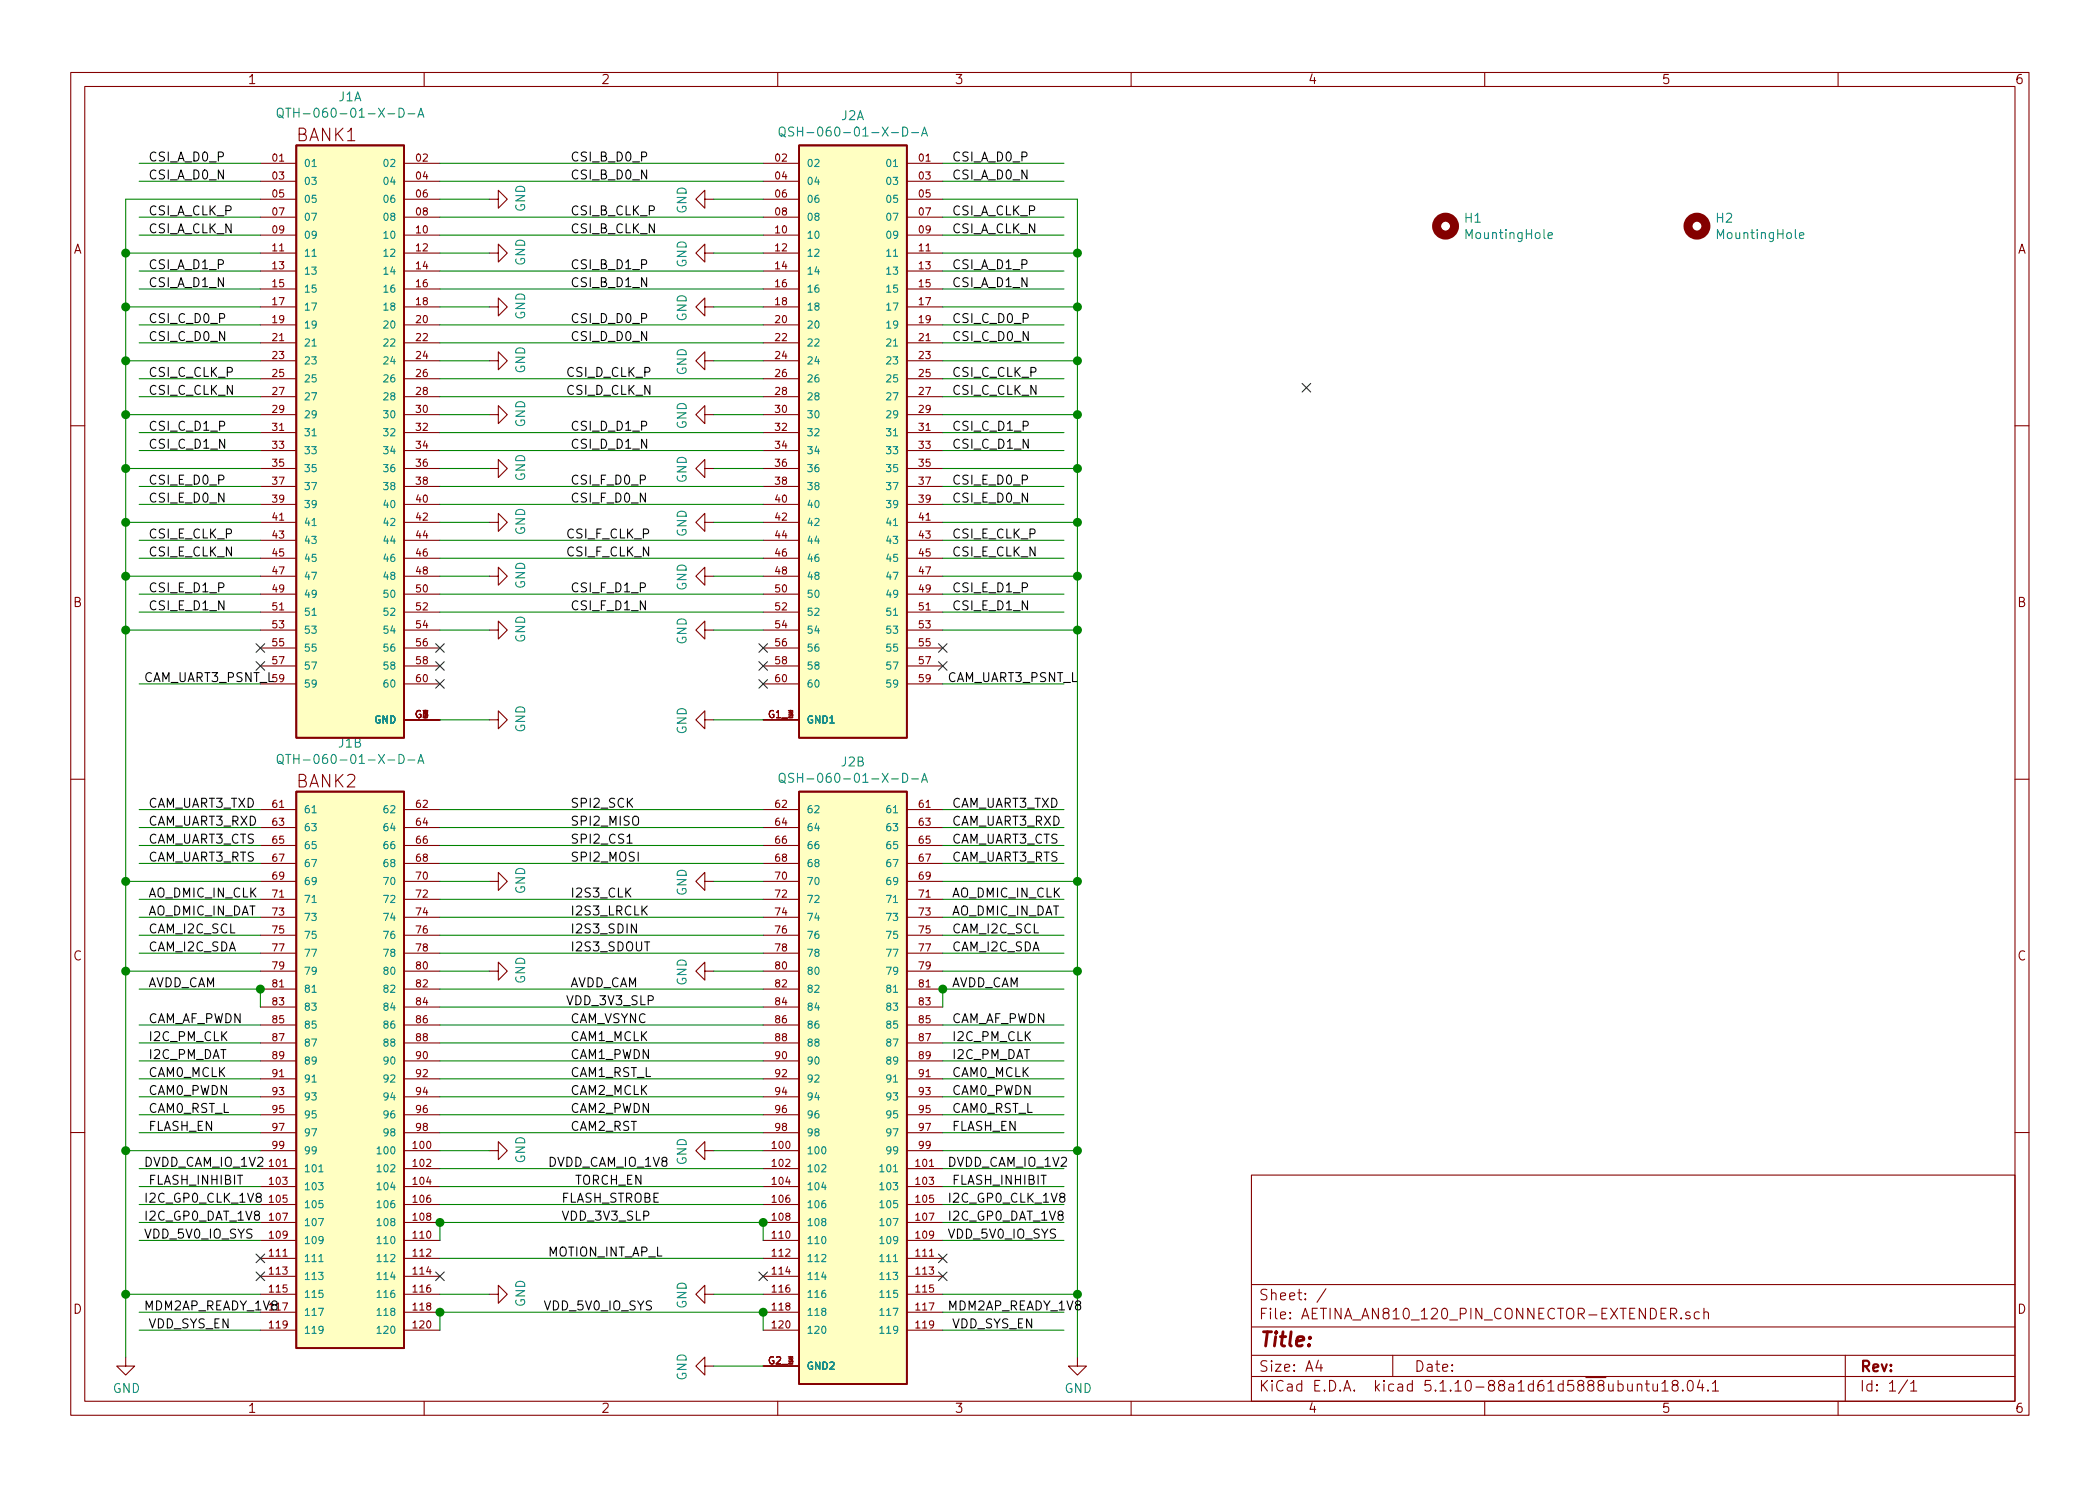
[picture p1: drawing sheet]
EESchema Schematic File Version 4
EELAYER 30 0
EELAYER END
$Descr A4 11693 8268
encoding utf-8
Sheet 1 1
Title ""
Date ""
Rev ""
Comp ""
Comment1 ""
Comment2 ""
Comment3 ""
Comment4 ""
$EndDescr
$Comp
L Mechanical:MountingHole H1
U 1 1
P 8050 1250
F 0 "H1" H 8150 1296 50  0000 L CNN
F 1 "MountingHole" H 8150 1205 50  0000 L CNN
F 2 "MountingHole:MountingHole_3.2mm_M3" H 8050 1250 50  0001 C CNN
F 3 "~" H 8050 1250 50  0001 C CNN
	1    8050 1250
	1    0    0    -1  
$EndComp
$Comp
L Mechanical:MountingHole H2
U 1 1
P 9450 1250
F 0 "H2" H 9550 1296 50  0000 L CNN
F 1 "MountingHole" H 9550 1205 50  0000 L CNN
F 2 "MountingHole:MountingHole_3.2mm_M3" H 9450 1250 50  0001 C CNN
F 3 "~" H 9450 1250 50  0001 C CNN
	1    9450 1250
	1    0    0    -1  
$EndComp
Wire Wire Line
	700  1100 1450 1100
Wire Wire Line
	700  1400 1450 1400
Wire Wire Line
	700  1700 1450 1700
Wire Wire Line
	700  2000 1450 2000
Wire Wire Line
	700  2300 1450 2300
Wire Wire Line
	700  2600 1450 2600
Wire Wire Line
	700  2900 1450 2900
Wire Wire Line
	700  3200 1450 3200
Wire Wire Line
	700  3500 1450 3500
$Comp
L QSH-060-01-X-D-A:QSH-060-01-X-D-A J2
U 2 1
P 4750 6000
F 0 "J2" H 4750 7767 50  0000 C CNN
F 1 "QSH-060-01-X-D-A" H 4750 7676 50  0000 C CNN
F 2 "SAMTEC_QSH-060-01-X-D-A" H 4750 6000 50  0001 L BNN
F 3 "" H 4750 6000 50  0001 L BNN
F 4 "M" H 4750 6000 50  0001 L BNN "PARTREV"
F 5 "3.327 mm" H 4750 6000 50  0001 L BNN "MAXIMUM_PACKAGE_HEIGHT"
F 6 "Samtec" H 4750 6000 50  0001 L BNN "MANUFACTURER"
F 7 "Manufacturer Recommendations" H 4750 6000 50  0001 L BNN "STANDARD"
	2    4750 6000
	-1   0    0    -1  
$EndComp
Wire Wire Line
	700  7200 1450 7200
Wire Wire Line
	5250 1100 6000 1100
Wire Wire Line
	5250 1400 6000 1400
Wire Wire Line
	5250 1700 6000 1700
Wire Wire Line
	5250 2000 6000 2000
Wire Wire Line
	5250 2300 6000 2300
Wire Wire Line
	5250 2600 6000 2600
Wire Wire Line
	5250 2900 6000 2900
Wire Wire Line
	5250 3200 6000 3200
Wire Wire Line
	5250 3500 6000 3500
$Comp
L power:GND #PWR0101
U 1 1
P 700 7550
F 0 "#PWR0101" H 700 7300 50  0001 C CNN
F 1 "GND" H 705 7377 50  0000 C CNN
F 2 "" H 700 7550 50  0001 C CNN
F 3 "" H 700 7550 50  0001 C CNN
	1    700  7550
	1    0    0    -1  
$EndComp
$Comp
L power:GND #PWR0102
U 1 1
P 6000 7550
F 0 "#PWR0102" H 6000 7300 50  0001 C CNN
F 1 "GND" H 6005 7377 50  0000 C CNN
F 2 "" H 6000 7550 50  0001 C CNN
F 3 "" H 6000 7550 50  0001 C CNN
	1    6000 7550
	1    0    0    -1  
$EndComp
Connection ~ 6000 1400
Wire Wire Line
	6000 1400 6000 1700
Connection ~ 6000 1700
Wire Wire Line
	6000 1700 6000 2000
Connection ~ 6000 2000
Wire Wire Line
	6000 2000 6000 2300
Connection ~ 6000 2300
Wire Wire Line
	6000 2300 6000 2600
Connection ~ 6000 2600
Wire Wire Line
	6000 2600 6000 2900
Connection ~ 6000 2900
Wire Wire Line
	6000 2900 6000 3200
Connection ~ 6000 3200
Wire Wire Line
	6000 3200 6000 3500
Connection ~ 6000 3500
Wire Wire Line
	6000 1100 6000 1400
Wire Wire Line
	700  1100 700  1400
Connection ~ 700  1400
Wire Wire Line
	700  1400 700  1700
Connection ~ 700  1700
Wire Wire Line
	700  1700 700  2000
Connection ~ 700  2000
Wire Wire Line
	700  2000 700  2300
Connection ~ 700  2300
Wire Wire Line
	700  2300 700  2600
Connection ~ 700  2600
Wire Wire Line
	700  2600 700  2900
Connection ~ 700  2900
Wire Wire Line
	700  2900 700  3200
Connection ~ 700  3200
Wire Wire Line
	700  3200 700  3500
Connection ~ 700  3500
Connection ~ 700  7200
Wire Wire Line
	700  7200 700  7550
NoConn ~ 1450 7000
NoConn ~ 1450 7100
NoConn ~ 5250 7000
NoConn ~ 5250 7100
NoConn ~ 2450 7100
NoConn ~ 4250 7100
Wire Wire Line
	1450 5300 775  5300
Wire Wire Line
	2450 1600 4250 1600
Text Label 3175 1600 0    50   ~ 0
CSI_B_D1_N
Wire Wire Line
	4250 2100 2450 2100
Wire Wire Line
	4250 2200 2450 2200
Text Label 3150 2100 0    50   ~ 0
CSI_D_CLK_P
Text Label 3150 2200 0    50   ~ 0
CSI_D_CLK_N
Wire Wire Line
	2450 1200 4250 1200
Wire Wire Line
	2450 1300 4250 1300
Wire Wire Line
	2450 1500 4250 1500
Wire Wire Line
	2450 1800 4250 1800
Wire Wire Line
	2450 1900 4250 1900
Wire Wire Line
	2450 2400 4250 2400
Wire Wire Line
	1450 900  775  900 
Wire Wire Line
	1450 1000 775  1000
Wire Wire Line
	1450 1200 775  1200
Wire Wire Line
	1450 1300 775  1300
Wire Wire Line
	1450 1500 775  1500
Wire Wire Line
	1450 1600 775  1600
Wire Wire Line
	1450 1800 775  1800
Wire Wire Line
	1450 1900 775  1900
Wire Wire Line
	1450 2100 775  2100
Wire Wire Line
	1450 2200 775  2200
Wire Wire Line
	1450 2400 775  2400
Wire Wire Line
	1450 2500 775  2500
Wire Wire Line
	1450 2700 775  2700
Wire Wire Line
	1450 2800 775  2800
Wire Wire Line
	1450 3000 775  3000
Wire Wire Line
	1450 3100 775  3100
Wire Wire Line
	1450 3300 775  3300
Wire Wire Line
	1450 3400 775  3400
Wire Wire Line
	5925 900  5250 900 
Wire Wire Line
	5925 1000 5250 1000
Wire Wire Line
	5925 1200 5250 1200
Wire Wire Line
	5925 1300 5250 1300
Wire Wire Line
	5925 1500 5250 1500
Wire Wire Line
	5925 1600 5250 1600
Wire Wire Line
	5925 1800 5250 1800
Wire Wire Line
	5925 1900 5250 1900
Wire Wire Line
	5925 2100 5250 2100
Wire Wire Line
	5925 2200 5250 2200
Wire Wire Line
	5925 2400 5250 2400
Wire Wire Line
	5925 2500 5250 2500
Wire Wire Line
	5925 2700 5250 2700
Wire Wire Line
	5925 2800 5250 2800
Wire Wire Line
	5925 3000 5250 3000
Wire Wire Line
	5925 3100 5250 3100
Wire Wire Line
	5925 3300 5250 3300
Wire Wire Line
	5925 3400 5250 3400
Text Label 5300 900  0    50   ~ 0
CSI_A_D0_P
Text Label 5300 1000 0    50   ~ 0
CSI_A_D0_N
Text Label 825  1200 0    50   ~ 0
CSI_A_CLK_P
Text Label 825  1300 0    50   ~ 0
CSI_A_CLK_N
Text Label 5300 1200 0    50   ~ 0
CSI_A_CLK_P
Text Label 5300 1300 0    50   ~ 0
CSI_A_CLK_N
Text Label 825  1500 0    50   ~ 0
CSI_A_D1_P
Text Label 825  1600 0    50   ~ 0
CSI_A_D1_N
Text Label 5300 1500 0    50   ~ 0
CSI_A_D1_P
Text Label 5300 1600 0    50   ~ 0
CSI_A_D1_N
Text Label 825  1800 0    50   ~ 0
CSI_C_D0_P
Text Label 825  1900 0    50   ~ 0
CSI_C_D0_N
Text Label 825  2100 0    50   ~ 0
CSI_C_CLK_P
Text Label 825  2200 0    50   ~ 0
CSI_C_CLK_N
Text Label 5300 1800 0    50   ~ 0
CSI_C_D0_P
Text Label 5300 1900 0    50   ~ 0
CSI_C_D0_N
Text Label 5300 2100 0    50   ~ 0
CSI_C_CLK_P
Text Label 5300 2200 0    50   ~ 0
CSI_C_CLK_N
Text Label 5300 2400 0    50   ~ 0
CSI_C_D1_P
Text Label 5300 2500 0    50   ~ 0
CSI_C_D1_N
Text Label 5300 2700 0    50   ~ 0
CSI_E_D0_P
Text Label 5300 2800 0    50   ~ 0
CSI_E_D0_N
Text Label 825  2400 0    50   ~ 0
CSI_C_D1_P
Text Label 825  2500 0    50   ~ 0
CSI_C_D1_N
Text Label 825  2700 0    50   ~ 0
CSI_E_D0_P
Text Label 825  2800 0    50   ~ 0
CSI_E_D0_N
Text Label 825  3000 0    50   ~ 0
CSI_E_CLK_P
Text Label 825  3100 0    50   ~ 0
CSI_E_CLK_N
Text Label 825  3300 0    50   ~ 0
CSI_E_D1_P
Text Label 825  3400 0    50   ~ 0
CSI_E_D1_N
Text Label 5300 3000 0    50   ~ 0
CSI_E_CLK_P
Text Label 5300 3100 0    50   ~ 0
CSI_E_CLK_N
Text Label 5300 3300 0    50   ~ 0
CSI_E_D1_P
Text Label 5300 3400 0    50   ~ 0
CSI_E_D1_N
Wire Wire Line
	1450 7300 775  7300
Wire Wire Line
	1450 7400 775  7400
Wire Wire Line
	1450 6700 775  6700
Wire Wire Line
	1450 6800 775  6800
Wire Wire Line
	1450 6500 775  6500
Wire Wire Line
	1450 6100 775  6100
Wire Wire Line
	1450 6200 775  6200
Wire Wire Line
	1450 5800 775  5800
Wire Wire Line
	1450 5900 775  5900
Wire Wire Line
	1450 5700 775  5700
Text Label 825  5700 0    50   ~ 0
CAM_AF_PWDN
Text Label 825  5800 0    50   ~ 0
I2C_PM_CLK
Text Label 825  5900 0    50   ~ 0
I2C_PM_DAT
Text Label 825  6100 0    50   ~ 0
CAM0_PWDN
Text Label 825  6200 0    50   ~ 0
CAM0_RST_L
Text Label 800  6700 0    50   ~ 0
I2C_GP0_CLK_1V8
Text Label 800  6800 0    50   ~ 0
I2C_GP0_DAT_1V8
Text Label 800  7300 0    50   ~ 0
MDM2AP_READY_1V8
Text Label 825  7400 0    50   ~ 0
VDD_SYS_EN
Text Label 3175 1200 0    50   ~ 0
CSI_B_CLK_P
Text Label 3175 1300 0    50   ~ 0
CSI_B_CLK_N
Text Label 3175 1500 0    50   ~ 0
CSI_B_D1_P
Text Label 3175 1800 0    50   ~ 0
CSI_D_D0_P
Text Label 3175 1900 0    50   ~ 0
CSI_D_D0_N
Text Label 3175 2400 0    50   ~ 0
CSI_D_D1_P
NoConn ~ 7275 2150
Text Label 825  1000 0    50   ~ 0
CSI_A_D0_N
Text Label 825  900  0    50   ~ 0
CSI_A_D0_P
NoConn ~ 1450 3600
NoConn ~ 1450 3700
Wire Wire Line
	1450 3800 775  3800
Text Label 800  3800 0    50   ~ 0
CAM_UART3_PSNT_L
NoConn ~ 5250 3600
NoConn ~ 5250 3700
Wire Wire Line
	5250 3800 5925 3800
Text Label 5275 3800 0    50   ~ 0
CAM_UART3_PSNT_L
Wire Wire Line
	700  3500 700  4900
Wire Wire Line
	1450 4700 775  4700
Wire Wire Line
	1450 4800 775  4800
Wire Wire Line
	1450 4500 775  4500
Wire Wire Line
	1450 4600 775  4600
Text Label 825  4500 0    50   ~ 0
CAM_UART3_TXD
Text Label 825  4600 0    50   ~ 0
CAM_UART3_RXD
Text Label 825  4700 0    50   ~ 0
CAM_UART3_CTS
Text Label 825  4800 0    50   ~ 0
CAM_UART3_RTS
Wire Wire Line
	700  4900 1450 4900
Connection ~ 700  4900
Wire Wire Line
	1450 5000 775  5000
Wire Wire Line
	1450 5100 775  5100
Text Label 825  5000 0    50   ~ 0
AO_DMIC_IN_CLK
Text Label 825  5100 0    50   ~ 0
AO_DMIC_IN_DAT
Wire Wire Line
	700  4900 700  5400
Wire Wire Line
	1450 5200 775  5200
Text Label 825  5300 0    50   ~ 0
CAM_I2C_SDA
Text Label 825  5200 0    50   ~ 0
CAM_I2C_SCL
Wire Wire Line
	1450 5400 700  5400
Connection ~ 700  5400
Wire Wire Line
	1450 5500 775  5500
Wire Wire Line
	1450 5500 1450 5600
Text Label 825  5500 0    50   ~ 0
AVDD_CAM
Wire Wire Line
	1450 6000 775  6000
Wire Wire Line
	1450 6300 775  6300
Wire Wire Line
	700  5400 700  6400
Wire Wire Line
	1450 6400 700  6400
Connection ~ 700  6400
Text Label 825  6300 0    50   ~ 0
FLASH_EN
Text Label 825  6000 0    50   ~ 0
CAM0_MCLK
Text Label 800  6500 0    50   ~ 0
DVDD_CAM_IO_1V2
Wire Wire Line
	700  6400 700  7200
Wire Wire Line
	1450 6600 775  6600
Text Label 825  6600 0    50   ~ 0
FLASH_INHIBIT
Wire Wire Line
	1450 6900 775  6900
Text Label 800  6900 0    50   ~ 0
VDD_5V0_IO_SYS
Wire Wire Line
	6000 3500 6000 4900
Wire Wire Line
	5250 7200 6000 7200
Wire Wire Line
	5925 5300 5250 5300
Wire Wire Line
	5925 7300 5250 7300
Wire Wire Line
	5925 7400 5250 7400
Wire Wire Line
	5925 6700 5250 6700
Wire Wire Line
	5925 6800 5250 6800
Wire Wire Line
	5925 6500 5250 6500
Wire Wire Line
	5925 6100 5250 6100
Wire Wire Line
	5925 6200 5250 6200
Wire Wire Line
	5925 5800 5250 5800
Wire Wire Line
	5925 5900 5250 5900
Wire Wire Line
	5925 5700 5250 5700
Text Label 5300 5700 0    50   ~ 0
CAM_AF_PWDN
Text Label 5300 5800 0    50   ~ 0
I2C_PM_CLK
Text Label 5300 5900 0    50   ~ 0
I2C_PM_DAT
Text Label 5300 6100 0    50   ~ 0
CAM0_PWDN
Text Label 5300 6200 0    50   ~ 0
CAM0_RST_L
Text Label 5275 6700 0    50   ~ 0
I2C_GP0_CLK_1V8
Text Label 5275 6800 0    50   ~ 0
I2C_GP0_DAT_1V8
Text Label 5275 7300 0    50   ~ 0
MDM2AP_READY_1V8
Text Label 5300 7400 0    50   ~ 0
VDD_SYS_EN
Wire Wire Line
	5925 4700 5250 4700
Wire Wire Line
	5925 4800 5250 4800
Wire Wire Line
	5925 4500 5250 4500
Wire Wire Line
	5925 4600 5250 4600
Text Label 5300 4500 0    50   ~ 0
CAM_UART3_TXD
Text Label 5300 4600 0    50   ~ 0
CAM_UART3_RXD
Text Label 5300 4700 0    50   ~ 0
CAM_UART3_CTS
Text Label 5300 4800 0    50   ~ 0
CAM_UART3_RTS
Wire Wire Line
	5250 4900 6000 4900
Wire Wire Line
	5925 5000 5250 5000
Wire Wire Line
	5925 5100 5250 5100
Text Label 5300 5000 0    50   ~ 0
AO_DMIC_IN_CLK
Text Label 5300 5100 0    50   ~ 0
AO_DMIC_IN_DAT
Wire Wire Line
	5925 5200 5250 5200
Text Label 5300 5300 0    50   ~ 0
CAM_I2C_SDA
Text Label 5300 5200 0    50   ~ 0
CAM_I2C_SCL
Wire Wire Line
	6000 5400 5250 5400
Wire Wire Line
	5925 5500 5250 5500
Text Label 5300 5500 0    50   ~ 0
AVDD_CAM
Wire Wire Line
	5925 6000 5250 6000
Wire Wire Line
	5925 6300 5250 6300
Wire Wire Line
	6000 6400 5250 6400
Text Label 5300 6300 0    50   ~ 0
FLASH_EN
Text Label 5300 6000 0    50   ~ 0
CAM0_MCLK
Text Label 5275 6500 0    50   ~ 0
DVDD_CAM_IO_1V2
Wire Wire Line
	5925 6600 5250 6600
Text Label 5300 6600 0    50   ~ 0
FLASH_INHIBIT
Wire Wire Line
	5925 6900 5250 6900
Text Label 5275 6900 0    50   ~ 0
VDD_5V0_IO_SYS
Connection ~ 6000 4900
Wire Wire Line
	6000 4900 6000 5400
Connection ~ 6000 5400
Wire Wire Line
	6000 5400 6000 6400
Connection ~ 6000 6400
Wire Wire Line
	6000 6400 6000 7200
Connection ~ 6000 7200
Wire Wire Line
	6000 7200 6000 7550
Wire Wire Line
	5250 5600 5250 5500
Connection ~ 5250 5500
$Comp
L QSH-060-01-X-D-A:QSH-060-01-X-D-A J2
U 1 1
P 4750 2400
F 0 "J2" H 4750 4167 50  0000 C CNN
F 1 "QSH-060-01-X-D-A" H 4750 4076 50  0000 C CNN
F 2 "footprints:SAMTEC_QSH-060-01-X-D-A" H 4750 2400 50  0001 L BNN
F 3 "" H 4750 2400 50  0001 L BNN
F 4 "M" H 4750 2400 50  0001 L BNN "PARTREV"
F 5 "3.327 mm" H 4750 2400 50  0001 L BNN "MAXIMUM_PACKAGE_HEIGHT"
F 6 "Samtec" H 4750 2400 50  0001 L BNN "MANUFACTURER"
F 7 "Manufacturer Recommendations" H 4750 2400 50  0001 L BNN "STANDARD"
	1    4750 2400
	-1   0    0    -1  
$EndComp
Wire Wire Line
	2450 900  4250 900 
Wire Wire Line
	2450 1000 4250 1000
Text Label 3175 900  0    50   ~ 0
CSI_B_D0_P
Text Label 3175 1000 0    50   ~ 0
CSI_B_D0_N
Wire Wire Line
	2450 2500 4250 2500
Text Label 3175 2500 0    50   ~ 0
CSI_D_D1_N
$Comp
L QTH-060-01-X-D-A:QTH-060-01-X-D-A J1
U 1 1
P 1950 2500
F 0 "J1" H 1950 4472 50  0000 C CNN
F 1 "QTH-060-01-X-D-A" H 1950 4381 50  0000 C CNN
F 2 "footprints:SAMTEC_QTH-060-01-X-D-A" H 1950 2500 50  0001 L BNN
F 3 "" H 1950 2500 50  0001 L BNN
F 4 "L" H 1950 2500 50  0001 L BNN "PARTREV"
F 5 "4.347mm" H 1950 2500 50  0001 L BNN "MAXIMUM_PACKAGE_HEIGHT"
F 6 "Samtec" H 1950 2500 50  0001 L BNN "MANUFACTURER"
F 7 "Manufacturer Recommendations" H 1950 2500 50  0001 L BNN "STANDARD"
	1    1950 2500
	1    0    0    -1  
$EndComp
Wire Wire Line
	2450 2700 4250 2700
Wire Wire Line
	2450 2800 4250 2800
Wire Wire Line
	2450 3000 4250 3000
Wire Wire Line
	2450 3100 4250 3100
Wire Wire Line
	2450 3300 4250 3300
Wire Wire Line
	2450 3400 4250 3400
NoConn ~ 4250 3800
NoConn ~ 2450 3800
NoConn ~ 2450 3600
NoConn ~ 2450 3700
NoConn ~ 4250 3600
NoConn ~ 4250 3700
Text Label 3175 2700 0    50   ~ 0
CSI_F_D0_P
Text Label 3175 2800 0    50   ~ 0
CSI_F_D0_N
Text Label 3150 3000 0    50   ~ 0
CSI_F_CLK_P
Text Label 3150 3100 0    50   ~ 0
CSI_F_CLK_N
Text Label 3175 3300 0    50   ~ 0
CSI_F_D1_P
Text Label 3175 3400 0    50   ~ 0
CSI_F_D1_N
$Comp
L power:GND #PWR0103
U 1 1
P 2725 1100
F 0 "#PWR0103" H 2725 850 50  0001 C CNN
F 1 "GND" H 2730 927 50  0000 C CNN
F 2 "" H 2725 1100 50  0001 C CNN
F 3 "" H 2725 1100 50  0001 C CNN
	1    2725 1100
	0    -1   -1   0   
$EndComp
Wire Wire Line
	2725 1100 2450 1100
$Comp
L power:GND #PWR0104
U 1 1
P 2725 1400
F 0 "#PWR0104" H 2725 1150 50  0001 C CNN
F 1 "GND" H 2730 1227 50  0000 C CNN
F 2 "" H 2725 1400 50  0001 C CNN
F 3 "" H 2725 1400 50  0001 C CNN
	1    2725 1400
	0    -1   -1   0   
$EndComp
Wire Wire Line
	2725 1400 2450 1400
$Comp
L power:GND #PWR0105
U 1 1
P 2725 1700
F 0 "#PWR0105" H 2725 1450 50  0001 C CNN
F 1 "GND" H 2730 1527 50  0000 C CNN
F 2 "" H 2725 1700 50  0001 C CNN
F 3 "" H 2725 1700 50  0001 C CNN
	1    2725 1700
	0    -1   -1   0   
$EndComp
Wire Wire Line
	2725 1700 2450 1700
$Comp
L power:GND #PWR0106
U 1 1
P 2725 2000
F 0 "#PWR0106" H 2725 1750 50  0001 C CNN
F 1 "GND" H 2730 1827 50  0000 C CNN
F 2 "" H 2725 2000 50  0001 C CNN
F 3 "" H 2725 2000 50  0001 C CNN
	1    2725 2000
	0    -1   -1   0   
$EndComp
Wire Wire Line
	2725 2000 2450 2000
$Comp
L power:GND #PWR0107
U 1 1
P 2725 2300
F 0 "#PWR0107" H 2725 2050 50  0001 C CNN
F 1 "GND" H 2730 2127 50  0000 C CNN
F 2 "" H 2725 2300 50  0001 C CNN
F 3 "" H 2725 2300 50  0001 C CNN
	1    2725 2300
	0    -1   -1   0   
$EndComp
Wire Wire Line
	2725 2300 2450 2300
$Comp
L power:GND #PWR0108
U 1 1
P 2725 2600
F 0 "#PWR0108" H 2725 2350 50  0001 C CNN
F 1 "GND" H 2730 2427 50  0000 C CNN
F 2 "" H 2725 2600 50  0001 C CNN
F 3 "" H 2725 2600 50  0001 C CNN
	1    2725 2600
	0    -1   -1   0   
$EndComp
Wire Wire Line
	2725 2600 2450 2600
$Comp
L power:GND #PWR0109
U 1 1
P 2725 2900
F 0 "#PWR0109" H 2725 2650 50  0001 C CNN
F 1 "GND" H 2730 2727 50  0000 C CNN
F 2 "" H 2725 2900 50  0001 C CNN
F 3 "" H 2725 2900 50  0001 C CNN
	1    2725 2900
	0    -1   -1   0   
$EndComp
Wire Wire Line
	2725 2900 2450 2900
$Comp
L power:GND #PWR0110
U 1 1
P 2725 3200
F 0 "#PWR0110" H 2725 2950 50  0001 C CNN
F 1 "GND" H 2730 3027 50  0000 C CNN
F 2 "" H 2725 3200 50  0001 C CNN
F 3 "" H 2725 3200 50  0001 C CNN
	1    2725 3200
	0    -1   -1   0   
$EndComp
Wire Wire Line
	2725 3200 2450 3200
$Comp
L power:GND #PWR0111
U 1 1
P 2725 3500
F 0 "#PWR0111" H 2725 3250 50  0001 C CNN
F 1 "GND" H 2730 3327 50  0000 C CNN
F 2 "" H 2725 3500 50  0001 C CNN
F 3 "" H 2725 3500 50  0001 C CNN
	1    2725 3500
	0    -1   -1   0   
$EndComp
Wire Wire Line
	2725 3500 2450 3500
$Comp
L power:GND #PWR0112
U 1 1
P 2725 4000
F 0 "#PWR0112" H 2725 3750 50  0001 C CNN
F 1 "GND" H 2730 3827 50  0000 C CNN
F 2 "" H 2725 4000 50  0001 C CNN
F 3 "" H 2725 4000 50  0001 C CNN
	1    2725 4000
	0    -1   -1   0   
$EndComp
Wire Wire Line
	2725 4000 2450 4000
$Comp
L power:GND #PWR0113
U 1 1
P 3975 4000
F 0 "#PWR0113" H 3975 3750 50  0001 C CNN
F 1 "GND" H 3980 3827 50  0000 C CNN
F 2 "" H 3975 4000 50  0001 C CNN
F 3 "" H 3975 4000 50  0001 C CNN
	1    3975 4000
	0    1    1    0   
$EndComp
Wire Wire Line
	3975 4000 4250 4000
$Comp
L power:GND #PWR0114
U 1 1
P 3975 3500
F 0 "#PWR0114" H 3975 3250 50  0001 C CNN
F 1 "GND" H 3980 3327 50  0000 C CNN
F 2 "" H 3975 3500 50  0001 C CNN
F 3 "" H 3975 3500 50  0001 C CNN
	1    3975 3500
	0    1    1    0   
$EndComp
Wire Wire Line
	3975 3500 4250 3500
$Comp
L power:GND #PWR0115
U 1 1
P 3975 2900
F 0 "#PWR0115" H 3975 2650 50  0001 C CNN
F 1 "GND" H 3980 2727 50  0000 C CNN
F 2 "" H 3975 2900 50  0001 C CNN
F 3 "" H 3975 2900 50  0001 C CNN
	1    3975 2900
	0    1    1    0   
$EndComp
Wire Wire Line
	3975 2900 4250 2900
$Comp
L power:GND #PWR0116
U 1 1
P 3975 2600
F 0 "#PWR0116" H 3975 2350 50  0001 C CNN
F 1 "GND" H 3980 2427 50  0000 C CNN
F 2 "" H 3975 2600 50  0001 C CNN
F 3 "" H 3975 2600 50  0001 C CNN
	1    3975 2600
	0    1    1    0   
$EndComp
Wire Wire Line
	3975 2600 4250 2600
$Comp
L power:GND #PWR0117
U 1 1
P 3975 2300
F 0 "#PWR0117" H 3975 2050 50  0001 C CNN
F 1 "GND" H 3980 2127 50  0000 C CNN
F 2 "" H 3975 2300 50  0001 C CNN
F 3 "" H 3975 2300 50  0001 C CNN
	1    3975 2300
	0    1    1    0   
$EndComp
Wire Wire Line
	3975 2300 4250 2300
$Comp
L power:GND #PWR0118
U 1 1
P 3975 2000
F 0 "#PWR0118" H 3975 1750 50  0001 C CNN
F 1 "GND" H 3980 1827 50  0000 C CNN
F 2 "" H 3975 2000 50  0001 C CNN
F 3 "" H 3975 2000 50  0001 C CNN
	1    3975 2000
	0    1    1    0   
$EndComp
Wire Wire Line
	3975 2000 4250 2000
$Comp
L power:GND #PWR0119
U 1 1
P 3975 1700
F 0 "#PWR0119" H 3975 1450 50  0001 C CNN
F 1 "GND" H 3980 1527 50  0000 C CNN
F 2 "" H 3975 1700 50  0001 C CNN
F 3 "" H 3975 1700 50  0001 C CNN
	1    3975 1700
	0    1    1    0   
$EndComp
Wire Wire Line
	3975 1700 4250 1700
$Comp
L power:GND #PWR0120
U 1 1
P 3975 1400
F 0 "#PWR0120" H 3975 1150 50  0001 C CNN
F 1 "GND" H 3980 1227 50  0000 C CNN
F 2 "" H 3975 1400 50  0001 C CNN
F 3 "" H 3975 1400 50  0001 C CNN
	1    3975 1400
	0    1    1    0   
$EndComp
Wire Wire Line
	3975 1400 4250 1400
$Comp
L power:GND #PWR0121
U 1 1
P 3975 1100
F 0 "#PWR0121" H 3975 850 50  0001 C CNN
F 1 "GND" H 3980 927 50  0000 C CNN
F 2 "" H 3975 1100 50  0001 C CNN
F 3 "" H 3975 1100 50  0001 C CNN
	1    3975 1100
	0    1    1    0   
$EndComp
Wire Wire Line
	3975 1100 4250 1100
Wire Wire Line
	2450 5200 4250 5200
Wire Wire Line
	2450 5300 4250 5300
Wire Wire Line
	2450 5900 4250 5900
Wire Wire Line
	2450 6200 4250 6200
Wire Wire Line
	2450 6500 4250 6500
Wire Wire Line
	2450 7000 4250 7000
Connection ~ 1450 5500
$Comp
L QTH-060-01-X-D-A:QTH-060-01-X-D-A J1
U 2 1
P 1950 6000
F 0 "J1" H 1950 7872 50  0000 C CNN
F 1 "QTH-060-01-X-D-A" H 1950 7781 50  0000 C CNN
F 2 "SAMTEC_QTH-060-01-X-D-A" H 1950 6000 50  0001 L BNN
F 3 "" H 1950 6000 50  0001 L BNN
F 4 "L" H 1950 6000 50  0001 L BNN "PARTREV"
F 5 "4.347mm" H 1950 6000 50  0001 L BNN "MAXIMUM_PACKAGE_HEIGHT"
F 6 "Samtec" H 1950 6000 50  0001 L BNN "MANUFACTURER"
F 7 "Manufacturer Recommendations" H 1950 6000 50  0001 L BNN "STANDARD"
	2    1950 6000
	1    0    0    -1  
$EndComp
Text Label 3050 7000 0    50   ~ 0
MOTION_INT_AP_L
Wire Wire Line
	2450 6800 4250 6800
Wire Wire Line
	2450 6700 4250 6700
Wire Wire Line
	2450 6600 4250 6600
Wire Wire Line
	4250 5500 2450 5500
Wire Wire Line
	2450 5600 4250 5600
Wire Wire Line
	2450 5700 4250 5700
Wire Wire Line
	2450 5800 4250 5800
Wire Wire Line
	2450 6000 4250 6000
Wire Wire Line
	2450 6100 4250 6100
Wire Wire Line
	2450 6300 4250 6300
Wire Wire Line
	4250 4600 2450 4600
Wire Wire Line
	2450 4700 4250 4700
Wire Wire Line
	2450 4800 4250 4800
Wire Wire Line
	2450 5000 4250 5000
Wire Wire Line
	2450 5100 4250 5100
Wire Wire Line
	2450 4500 4250 4500
$Comp
L power:GND #PWR0122
U 1 1
P 2725 4900
F 0 "#PWR0122" H 2725 4650 50  0001 C CNN
F 1 "GND" H 2730 4727 50  0000 C CNN
F 2 "" H 2725 4900 50  0001 C CNN
F 3 "" H 2725 4900 50  0001 C CNN
	1    2725 4900
	0    -1   -1   0   
$EndComp
Wire Wire Line
	2725 4900 2450 4900
$Comp
L power:GND #PWR0123
U 1 1
P 2725 5400
F 0 "#PWR0123" H 2725 5150 50  0001 C CNN
F 1 "GND" H 2730 5227 50  0000 C CNN
F 2 "" H 2725 5400 50  0001 C CNN
F 3 "" H 2725 5400 50  0001 C CNN
	1    2725 5400
	0    -1   -1   0   
$EndComp
Wire Wire Line
	2725 5400 2450 5400
$Comp
L power:GND #PWR0124
U 1 1
P 2725 6400
F 0 "#PWR0124" H 2725 6150 50  0001 C CNN
F 1 "GND" H 2730 6227 50  0000 C CNN
F 2 "" H 2725 6400 50  0001 C CNN
F 3 "" H 2725 6400 50  0001 C CNN
	1    2725 6400
	0    -1   -1   0   
$EndComp
Wire Wire Line
	2725 6400 2450 6400
$Comp
L power:GND #PWR0125
U 1 1
P 2725 7200
F 0 "#PWR0125" H 2725 6950 50  0001 C CNN
F 1 "GND" H 2730 7027 50  0000 C CNN
F 2 "" H 2725 7200 50  0001 C CNN
F 3 "" H 2725 7200 50  0001 C CNN
	1    2725 7200
	0    -1   -1   0   
$EndComp
Wire Wire Line
	2725 7200 2450 7200
$Comp
L power:GND #PWR0126
U 1 1
P 3975 4900
F 0 "#PWR0126" H 3975 4650 50  0001 C CNN
F 1 "GND" H 3980 4727 50  0000 C CNN
F 2 "" H 3975 4900 50  0001 C CNN
F 3 "" H 3975 4900 50  0001 C CNN
	1    3975 4900
	0    1    1    0   
$EndComp
Wire Wire Line
	3975 4900 4250 4900
$Comp
L power:GND #PWR0127
U 1 1
P 3975 5400
F 0 "#PWR0127" H 3975 5150 50  0001 C CNN
F 1 "GND" H 3980 5227 50  0000 C CNN
F 2 "" H 3975 5400 50  0001 C CNN
F 3 "" H 3975 5400 50  0001 C CNN
	1    3975 5400
	0    1    1    0   
$EndComp
Wire Wire Line
	3975 5400 4250 5400
$Comp
L power:GND #PWR0128
U 1 1
P 3975 6400
F 0 "#PWR0128" H 3975 6150 50  0001 C CNN
F 1 "GND" H 3980 6227 50  0000 C CNN
F 2 "" H 3975 6400 50  0001 C CNN
F 3 "" H 3975 6400 50  0001 C CNN
	1    3975 6400
	0    1    1    0   
$EndComp
Wire Wire Line
	3975 6400 4250 6400
$Comp
L power:GND #PWR0129
U 1 1
P 3975 7200
F 0 "#PWR0129" H 3975 6950 50  0001 C CNN
F 1 "GND" H 3980 7027 50  0000 C CNN
F 2 "" H 3975 7200 50  0001 C CNN
F 3 "" H 3975 7200 50  0001 C CNN
	1    3975 7200
	0    1    1    0   
$EndComp
Wire Wire Line
	3975 7200 4250 7200
$Comp
L power:GND #PWR0130
U 1 1
P 3975 7600
F 0 "#PWR0130" H 3975 7350 50  0001 C CNN
F 1 "GND" H 3980 7427 50  0000 C CNN
F 2 "" H 3975 7600 50  0001 C CNN
F 3 "" H 3975 7600 50  0001 C CNN
	1    3975 7600
	0    1    1    0   
$EndComp
Wire Wire Line
	3975 7600 4250 7600
Wire Wire Line
	4250 7300 2450 7300
Text Label 3175 4500 0    50   ~ 0
SPI2_SCK
Text Label 3175 4600 0    50   ~ 0
SPI2_MISO
Text Label 3175 4700 0    50   ~ 0
SPI2_CS1
Text Label 3175 4800 0    50   ~ 0
SPI2_MOSI
Text Label 3175 5000 0    50   ~ 0
I2S3_CLK
Text Label 3175 5100 0    50   ~ 0
I2S3_LRCLK
Text Label 3175 5200 0    50   ~ 0
I2S3_SDIN
Text Label 3175 5300 0    50   ~ 0
I2S3_SDOUT
Text Label 3175 5500 0    50   ~ 0
AVDD_CAM
Text Label 3150 5600 0    50   ~ 0
VDD_3V3_SLP
Text Label 3175 5700 0    50   ~ 0
CAM_VSYNC
Text Label 3175 5800 0    50   ~ 0
CAM1_MCLK
Text Label 3175 5900 0    50   ~ 0
CAM1_PWDN
Text Label 3175 6000 0    50   ~ 0
CAM1_RST_L
Text Label 3175 6100 0    50   ~ 0
CAM2_MCLK
Text Label 3175 6200 0    50   ~ 0
CAM2_PWDN
Text Label 3175 6300 0    50   ~ 0
CAM2_RST
Text Label 3050 6500 0    50   ~ 0
DVDD_CAM_IO_1V8
Text Label 3200 6600 0    50   ~ 0
TORCH_EN
Text Label 3125 6700 0    50   ~ 0
FLASH_STROBE
Text Label 3125 6800 0    50   ~ 0
VDD_3V3_SLP
Wire Wire Line
	4250 6900 4250 6800
Connection ~ 4250 6800
Wire Wire Line
	2450 6800 2450 6900
Connection ~ 2450 6800
Text Label 3025 7300 0    50   ~ 0
VDD_5V0_IO_SYS
Wire Wire Line
	4250 7400 4250 7300
Connection ~ 4250 7300
Wire Wire Line
	2450 7400 2450 7300
Connection ~ 2450 7300
$Comp
L power:GND #PWR?
U 1 1
P 3975 3200
F 0 "#PWR?" H 3975 2950 50  0001 C CNN
F 1 "GND" H 3980 3027 50  0000 C CNN
F 2 "" H 3975 3200 50  0001 C CNN
F 3 "" H 3975 3200 50  0001 C CNN
	1    3975 3200
	0    1    1    0   
$EndComp
Wire Wire Line
	3975 3200 4250 3200
$EndSCHEMATC
